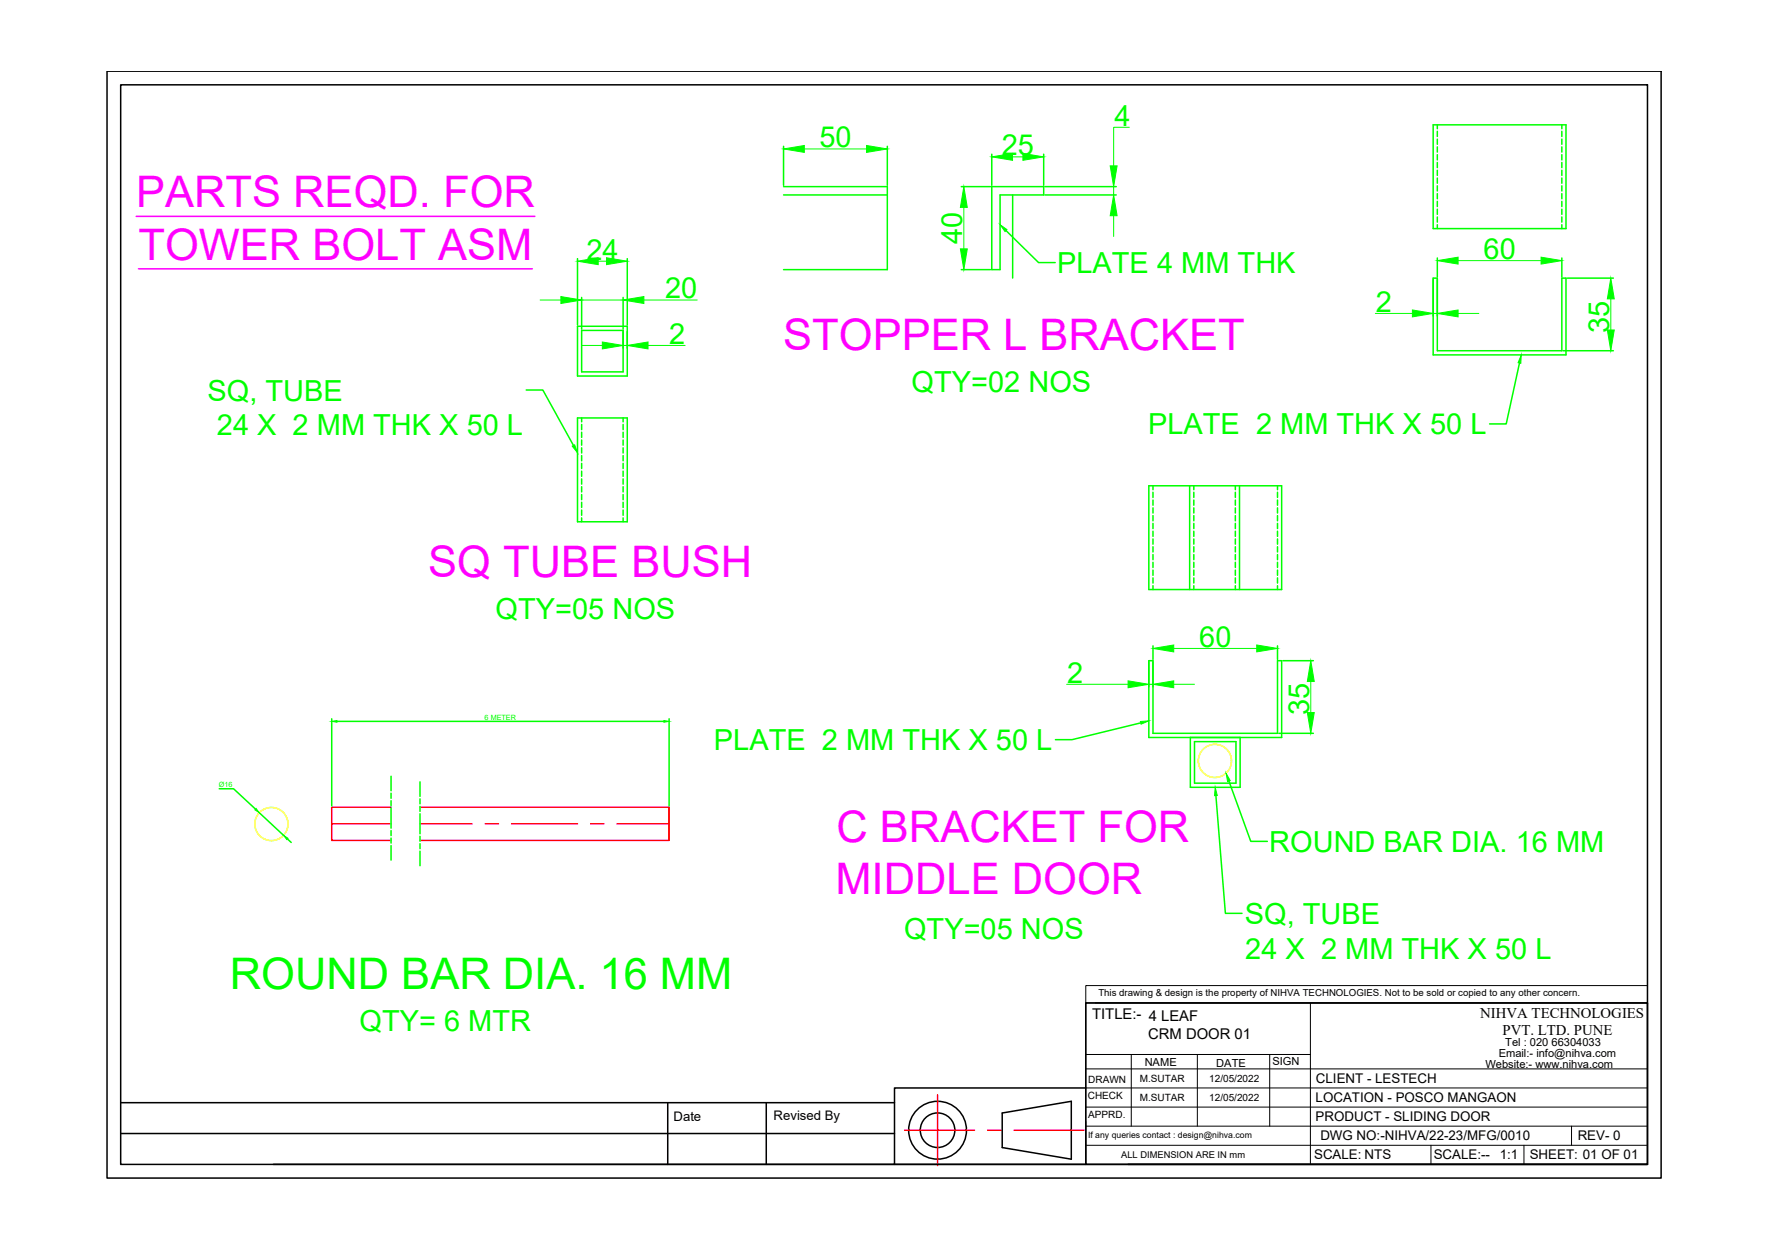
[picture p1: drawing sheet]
<svg xmlns="http://www.w3.org/2000/svg" width="297mm" height="210mm" viewBox="0 0 297 210" stroke-linecap="round" stroke-linejoin="round" font-family="sans-serif">
<!-- layer: 0 -->
<g fill="none" stroke="#0f0" stroke-width=".25">
<path d="M131.8 31.4h17.4v13.9h-17.4M131.8 32.8h17.4M131.8 24.6v6.6M149.2 24.6v6.6M161.7 31.4h4.9M166.8 31.4h8.7v1.4h-7.3v12.5h-1.4zM166.8 25.9v5.3M169.2 38.8l5.5 5.4h2.8M170.3 32.8v14M175.5 25.9v5.3M175.8 32.8h11.9M175.8 31.4h11.9"/>
<path d="M241.1 21h22.3v17.4h-22.3zM241.8 21v.7M241.8 22.1v.9M241.8 23.4v.9M241.8 24.7v.9M241.8 26v.9M241.8 27.3v.9M241.8 28.6v.9M241.8 29.9v.9M241.8 31.3v.8M241.8 32.6v.8M241.8 33.9v.8"/>
<path d="M241.8 35.2v.8M241.8 36.5v.9M241.8 37.8v.6M262.7 21v.7M262.7 22.1v.9M262.7 23.4v.9M262.7 24.7v.9M262.7 26v.9M262.7 27.3v.9M262.7 28.6v.9M262.7 29.9v.9M262.7 31.3v.8"/>
<path d="M262.7 32.6v.8M262.7 33.9v.8M262.7 35.2v.8M262.7 36.5v.9M262.7 37.8v.6M97.1 54.9h8.4v8.3h-8.4zM97.1 43.5v11.2M97.8 55.6h7v6.9h-7zM97.8 50v5.4M104.8 50v5.4M105.5 43.5v11.2M161.7 45.3h4.9"/>
<path d="M241.1 46.8h.7v12.2h20.9v-12.2h.7v12.9h-22.3zM241.8 43.4v3.2M262.7 43.4v3.2M262.9 59h8.5M263.6 46.8h7.8M88.5 65.6h2.8l5.2 9.3M97.1 70.3h8.4v17.5h-8.4zM97.8 70.3v.7M97.8 71.4v.9M97.8 72.7v.9M97.8 74v.9M97.8 75.3v.9"/>
<path d="M97.8 76.6v.9M97.8 77.9v.9M97.8 79.2v.9M104.8 70.3v.7M104.8 71.4v.9M104.8 72.7v.9M104.8 74v.9M104.8 75.3v.9M104.8 76.6v.9M104.8 77.9v.9M104.8 79.2v.9M255.6 61.1l-2.3 10.2h-2.8"/>
<path d="M97.8 80.5v.9M97.8 81.9v.8M97.8 83.2v.8M97.8 84.5v.9M97.8 85.8v.9M97.8 87.1v.7M104.8 80.5v.9M104.8 81.9v.8M104.8 83.2v.8M104.8 84.5v.9M104.8 85.8v.9M104.8 87.1v.7"/>
<path d="M193.2 81.7h22.4v17.5h-22.4zM193.9 81.7v.7M193.9 82.8v.9M193.9 84.1v.9M193.9 85.4v.9M193.9 86.7v.9M193.9 88v.9M193.9 89.3v.9M193.9 90.6v.9M193.9 92v.8M193.9 93.3v.8M193.9 94.6v.9"/>
<path d="M193.9 95.9v.9M193.9 97.2v.9M193.9 98.5v.7M200.1 81.7v17.5M200.8 81.7v.7M200.8 82.8v.9M200.8 84.1v.9M200.8 85.4v.9M200.8 86.7v.9M200.8 88v.9M200.8 89.3v.9M200.8 90.6v.9"/>
<path d="M200.8 92v.8M200.8 93.3v.8M200.8 94.6v.9M200.8 95.9v.9M200.8 97.2v.9M200.8 98.5v.7M207.8 81.7v.7M207.8 82.8v.9M207.8 84.1v.9M207.8 85.4v.9M207.8 86.7v.9M207.8 88v.9"/>
<path d="M207.8 89.3v.9M207.8 90.6v.9M207.8 92v.8M207.8 93.3v.8M207.8 94.6v.9M207.8 95.9v.9M207.8 97.2v.9M207.8 98.5v.7M208.5 81.7v17.5M214.9 81.7v.7M214.9 82.8v.9M214.9 84.1v.9"/>
<path d="M214.9 85.4v.9M214.9 86.7v.9M214.9 88v.9M214.9 89.3v.9M214.9 90.6v.9M214.9 92v.8M214.9 93.3v.8M214.9 94.6v.9M214.9 95.9v.9M214.9 97.2v.9M214.9 98.5v.7M193.2 111.1h.7v12.2h21v-12.2h.7v12.9h-22.4z"/>
<path d="M193.9 108.6v2.3M214.9 108.6v2.3M215.8 111.1h5.1M36.9 132.7h2.4l3.7 3.4M43.6 136.7l4.1 3.8M55.8 120.9v14.6M56.7 121.3h55M65.8 130.6v2.4M65.8 133.4v.9M65.8 134.7v.8M65.8 135.9v3.4M65.8 139.7v.8"/>
<path d="M70.6 131.5v2.4M70.6 134.4v.8M70.6 135.6v.9M70.6 136.9v3.3M112.5 120.9v14.6M191.9 121.6l-11.6 2.8h-2.8M200.2 124v8.4h8.4v-8.4M200.9 124.7h7v7h-7zM204.5 133.8l1.6 19.8h2.8M206.7 131.4l3.7 10.1h2.8M215.1 123.3h5.8M48.3 141.1l.7 .6"/>
<path d="M65.8 141v.8M65.8 142.2v2.5M70.6 140.7v.8M70.6 141.9v.8M70.6 143.2v2.4"/>
</g>
<g fill="none" stroke="#ff0" stroke-width=".25">
<circle cx="45.7" cy="138.6" r="2.79"/>
<circle cx="204.3" cy="128" r="2.79"/>
</g>
<g fill="none" stroke="#0f0" stroke-width=".17">
<path d="M135.3 25.1h10.5M162.1 34.9v7M170.3 26.4h1.8M187.3 31.4v1.4M187.3 36.3v3.5M189.9 21.4h-2.6v6.5M90.8 50.5h3.5M97.8 58.1h3.5M97.8 50.5h7M100.6 43.9h1.4M104.8 58.1h.7M108.3 50.5h9"/>
<path d="M109 58.1h6.2M231.3 52.7h6.3M241.1 52.7h.7M245.2 43.8h14M245.2 52.7h3.5M270.9 50.3v5.2M179.4 115.1h10.3M193.2 115.1h.7M197.4 109.1h14M197.4 115.1h3.5M220.5 114.6v5.2"/>
</g>
<g fill="#0f0" stroke="#0f0" stroke-width=".17">
<path d="M166.8 26.4l3.5-.6v1.2z"/>
<path d="M172.1 25.8l3.4 .6-3.4 .6z"/>
<path d="M187.3 32.8l.6 3.5h-1.2z"/>
<path d="M186.7 27.9h1.2l-.6 3.5z"/>
<path d="M162.1 31.4l.6 3.5h-1.2z"/>
<path d="M161.5 41.9h1.2l-.6 3.4z"/>
<path d="M145.8 24.5l3.4 .6-3.4 .5z"/>
<path d="M131.8 25.1l3.5-.6v1.1z"/>
<path d="M211.4 108.5l3.5 .6-3.5 .5z"/>
<path d="M193.9 109.1l3.5-.6v1.1z"/>
<path d="M220.5 111.1l.6 3.5h-1.2z"/>
<path d="M219.9 119.8h1.2l-.6 3.5z"/>
<path d="M193.9 115.1l3.5-.6v1.2z"/>
<path d="M189.7 114.5l3.5 .6-3.5 .6z"/>
<path d="M204.4 132.4l.3 1.4h-.4z"/>
<path d="M191.8 121.3l1.4-.1-1.3 .6z"/>
<path d="M96.2 75l.5-.2 .4 1.3z"/>
<path d="M206.2 130.1l.7 1.2-.4 .2z"/>
<path d="M168.2 37.8l1.2 .8-.4 .3z"/>
<path d="M259.2 43.3l3.5 .5-3.5 .6z"/>
<path d="M241.8 43.8l3.4-.5v1.1z"/>
<path d="M270.9 46.8l.6 3.5h-1.1z"/>
<path d="M270.4 55.5h1.1l-.6 3.5z"/>
<path d="M241.8 52.7l3.4-.6v1.2z"/>
<path d="M237.6 52.1l3.5 .6-3.5 .6z"/>
<path d="M101.3 57.5l3.5 .6-3.5 .6z"/>
<path d="M105.5 58.1l3.5-.6v1.2z"/>
<path d="M94.3 49.9l3.5 .6-3.5 .5z"/>
<path d="M104.8 50.5l3.5-.6v1.1z"/>
<path d="M102 43.3l3.5 .6-3.5 .6z"/>
<path d="M97.1 43.9l3.5-.6v1.2z"/>
<path d="M255.9 59.7l-.1 1.4-.5-.1z"/>
<path d="M47.7 140.5l.7 .5-.2 .2z"/>
<path d="M43.1 136l.5 .7-.7-.5z"/>
<path d="M55.8 121.3l.9-.1v.3z"/>
<path d="M111.7 121.2l.8 .1-.8 .2z"/>
</g>
<g fill="none" stroke="#000" stroke-width=".25">
<path d="M18 12h261.4v186.1h-261.4zM20.3 14.3h256.8v181.5h-256.8zM182.6 168.7h94.5v27.1h-94.5zM20.3 190.6h130.2M20.3 185.5h130.2M112.3 185.5v10.3M128.9 185.5v10.3M150.5 195.8h32.1M168.6 187.2l11.6-2v9.8l-11.6-2zM182.6 183h-32.1v12.8h-104.5M189.8 195.8h87.3"/>
<circle cx="157.7" cy="190.1" r="4.9"/>
<circle cx="157.7" cy="190.1" r="2.91"/>
</g>
<g fill="none" stroke="#000" stroke-width=".17">
<path d="M182.6 165.8h94.5v2.9h-94.5zM182.6 179.8h94.5M182.6 168.7v27.1M182.6 177.4h37.8M184.2 168.7h92.9M190.3 177.4v12M201.4 177.4v12M213.6 177.4v12M220.4 168.7v27.1M182.6 189.4h94.5M182.6 186.2h94.5M182.6 183h94.5"/>
<path d="M182.6 192.6h94.5M240.7 192.6v3.2M256.3 192.6v3.2M264.3 189.4v3.2"/>
</g>
<path d="M55.8 138.6h10M65.8 135.8h-10v5.6h10M70.6 135.8h41.9v5.6h-41.9M70.6 138.6h8.8M81.6 138.6h2.2M86.1 138.6h11M99.4 138.6h2.2M103.8 138.6h8.7M152.2 190.1h11.7M157.7 184.2v11.8M166.1 190.1h2.2M170.6 190.1h11.7" fill="none" stroke="#f00" stroke-width=".25"/>
<path d="M22.9 36.4h67.1M23.3 45.2h66.2" fill="none" stroke="#f0f" stroke-width=".25"/>
<g font-size="7.3" fill="#f0f">
<text x="22.9" y="34.9">PARTS REQD. FOR</text>
<text x="23.3" y="43.7">TOWER BOLT ASM</text>
<text x="131.7" y="58.8">STOPPER L BRACKET</text>
<text x="72" y="97">SQ TUBE BUSH</text>
<text x="140.7" y="141.6">C BRACKET FOR</text>
<text x="140.5" y="150.4">MIDDLE DOOR</text>
</g>
<text font-size="7.3" fill="#0f0" x="38.7" y="166.3">ROUND BAR DIA. 16 MM</text>
<g font-size="4.9" fill="#0f0">
<text x="187.5" y="21.2">4</text>
<text x="137.8" y="24.8">50</text>
<text x="168.5" y="26.1">25</text>
<text x="161.8" y="41" transform="rotate(-90 161.8 41)">40</text>
<text x="98.6" y="43.7">24</text>
<text x="177.8" y="45.9">PLATE 4 MM THK</text>
<text x="249.5" y="43.6">60</text>
<text x="111.9" y="50.2">20</text>
<text x="231.4" y="52.5">2</text>
<text x="112.6" y="57.9">2</text>
<text x="270.7" y="56" transform="rotate(-90 270.7 56)">35</text>
<text x="153.3" y="66">QTY=02 NOS</text>
<text x="34.9" y="67.4">SQ, TUBE</text>
<text x="36.5" y="73.2">24 X 2 MM THK X 50 L</text>
<text x="193.1" y="73">PLATE 2 MM THK X 50 L</text>
<text x="83.4" y="104.1">QTY=05 NOS</text>
<text x="201.7" y="108.8">60</text>
<text x="179.5" y="114.9">2</text>
<text x="220.2" y="120.3" transform="rotate(-90 220.2 120.3)">35</text>
<text x="120.1" y="126.1">PLATE 2 MM THK X 50 L</text>
<text x="213.5" y="143.3">ROUND BAR DIA. 16 MM</text>
<text x="209.4" y="155.4">SQ, TUBE</text>
<text x="152.1" y="157.9">QTY=05 NOS</text>
<text x="209.5" y="161.2">24 X 2 MM THK X 50 L</text>
<text x="60.5" y="173.4">QTY= 6 MTR</text>
</g>
<g font-size="2.5">
<text x="183.7" y="171.4">TITLE:- 4 LEAF</text>
<text x="249" y="171.3">NIHVA TECHNOLOGIES</text>
<text x="193.1" y="174.7">CRM DOOR 01</text>
<text x="252.7" y="174.1">PVT. LTD. PUNE</text>
</g>
<g font-size="2.2">
<text x="221.3" y="185.4">LOCATION - POSCO MANGAON</text>
<text x="221.3" y="182.2">CLIENT - LESTECH</text>
<text x="113.3" y="188.6">Date</text>
<text x="130.1" y="188.3">Revised By</text>
<text x="221.3" y="188.6">PRODUCT - SLIDING DOOR</text>
<text x="222.1" y="191.8">DWG NO:-NIHVA/22-23/MFG/0010</text>
<text x="265.4" y="191.8">REV- 0</text>
<text x="221" y="195">SCALE: NTS</text>
<text x="241.1" y="195">SCALE:--</text>
<text x="252.2" y="195">1:1</text>
<text x="257.3" y="195">SHEET: 01 OF 01</text>
</g>
<g font-size="1.9">
<text x="192.5" y="179.3">NAME</text>
<text x="204.6" y="179.4">DATE</text>
<text x="214" y="179.2">SIGN</text>
<text x="249.8" y="179.6">Website:- www.nihva.com</text>
<text x="252.1" y="177.8">Email:- info@nihva.com</text>
<text x="253.2" y="176">Tel : 020 66304033</text>
</g>
<g font-size="1.7">
<text x="183" y="184.9">CHECK</text>
<text x="183" y="182.1">DRAWN</text>
<text x="191.7" y="185.2">M.SUTAR</text>
<text x="191.7" y="182">M.SUTAR</text>
<text x="203.4" y="182">12/05/2022</text>
<text x="203.4" y="185.2">12/05/2022</text>
<text x="183" y="188.1">APPRD.</text>
</g>
<g font-size="1.6">
<text x="184.7" y="167.6">This drawing &amp; design is the property of NIHVA TECHNOLOGIES. Not to be sold or copied to any other concern.</text>
<text x="188.6" y="194.8">ALL DIMENSION ARE IN mm</text>
</g>
<text font-size="1.5" x="183" y="191.4">If any queries contact : design@nihva.com</text>
<g font-size="1.2" fill="#0f0">
<text x="81.5" y="121.1">6 METER</text>
<text x="36.8" y="132.4">Ø16</text>
</g>
</svg>
